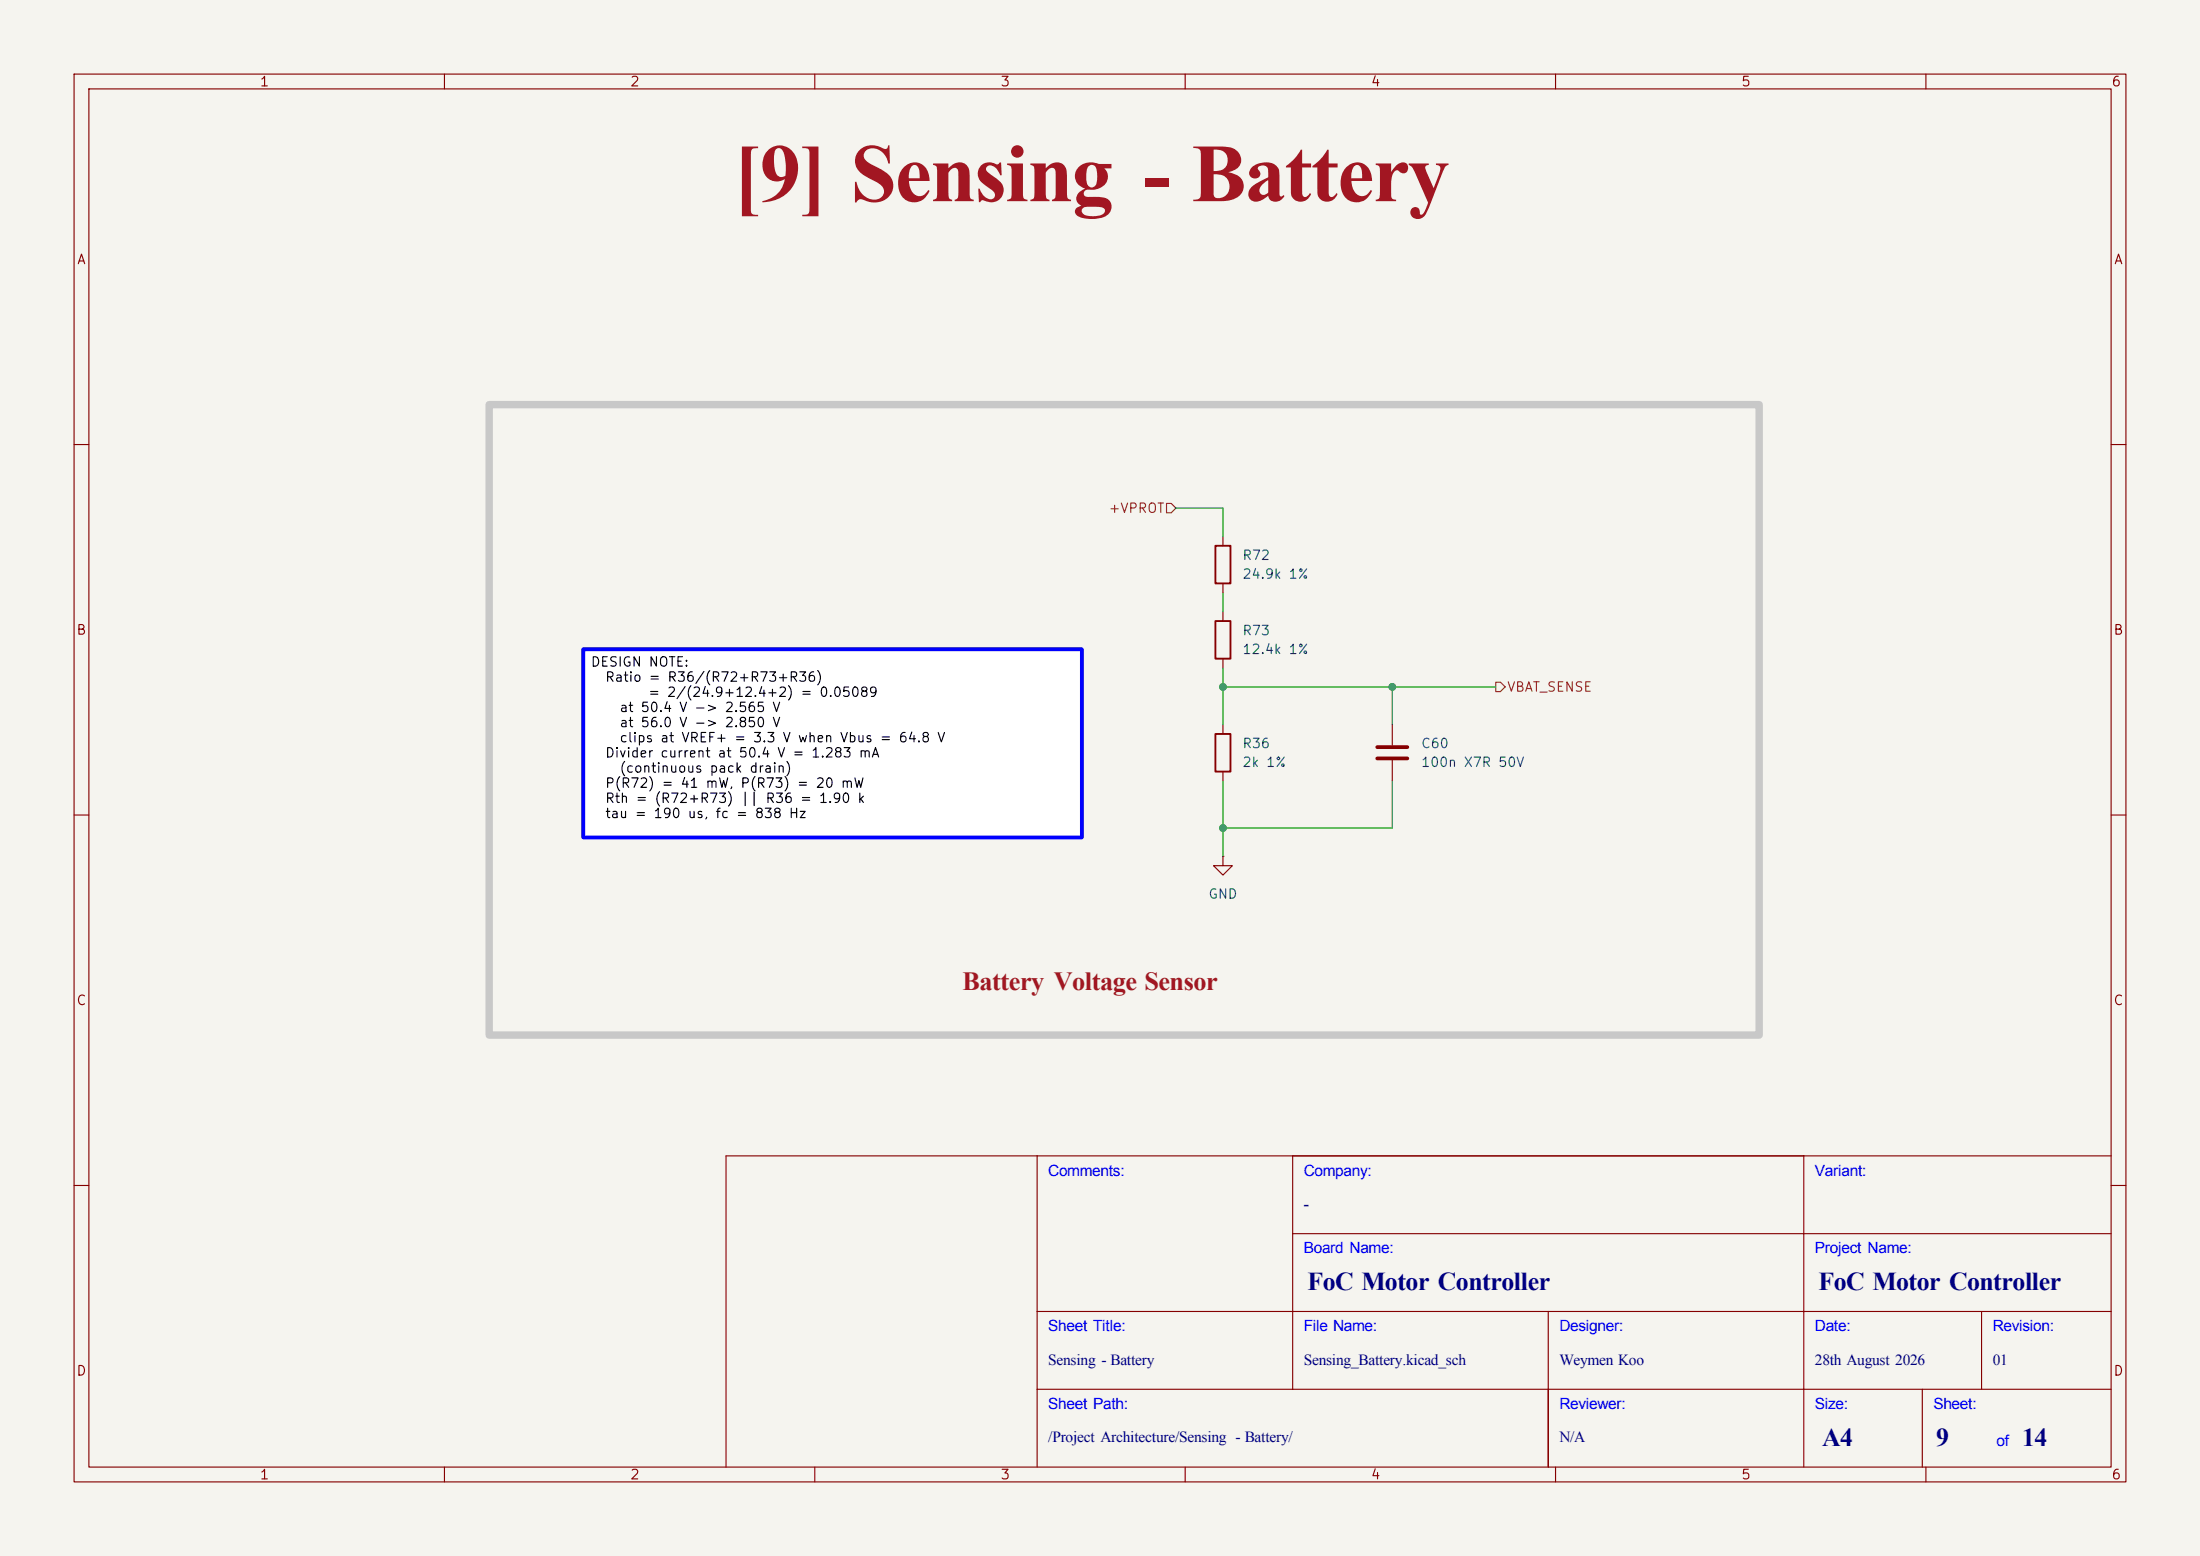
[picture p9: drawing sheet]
<svg xmlns="http://www.w3.org/2000/svg" width="297mm" height="210mm" viewBox="0 0 297 210" stroke-linecap="round" stroke-linejoin="round" font-family="sans-serif">
<path d="M0 0h297v210h-297z" fill="#f5f4ef" stroke="#f5f4ef" stroke-width=".14"/>
<g fill="none" stroke="#840000" stroke-width=".15">
<path d="M10 10h277v190h-277zM12 12h273v186h-273zM60 10v2M110 10v2M160 10v2M210 10v2M260 10v2M10 60h2M285 60h2M10 110h2M285 110h2M140 156v42"/>
<path d="M174.5 156v31.5M243.5 156v42M285 156h-187v42M10 160h2M140 177h145M174.5 166.5h110.5M209 177v21M267.5 177v10.5M285 160h2M60 198v2M110 198v2M140 187.5h145"/>
<path d="M160 198v2M210 198v2M259.5 187.5v10.5M260 198v2"/>
</g>
<path d="M78.7 87.6h67.3v25.4h-67.3z" fill="#fff"/>
<path d="M165.1 72.4v1.3M165.1 78.7v1.3M165.1 82.6v1.2M165.1 88.9v1.3M165.1 97.8v1.3M188 97.8v2.8M165.1 115.6v1.2h1.3l-1.3 1.3-1.3-1.3h1.3M165.1 115.6h.1M165.1 104.1v1.3M188 102.6v2.8" fill="none" stroke="#840000" stroke-width=".15"/>
<path d="M185.9 100.8h4.1M185.9 102.4h4.1" fill="none" stroke="#840000" stroke-width=".51"/>
<path d="M164.1 73.7h2v5h-2zM164.1 83.8h2v5.1h-2zM164.1 99.1h2v5h-2z" fill="none" stroke="#840000" stroke-width=".25"/>
<path d="M157.5 67.9h.6l.6 .7-.6 .6h-.6zM201.9 92.1h.7l.6 .6-.6 .6h-.7z" fill="none" stroke="#725600" stroke-width=".15"/>
<path d="M158.7 68.6h6.4v3.8M165.1 80v2.6M165.1 90.2v7.6M165.1 92.7h36.8M188 92.7v5.1M165.1 105.4v10.2M188 105.4v6.4h-22.9" fill="none" stroke="#009600" stroke-width=".15"/>
<path d="M78.7 87.6h67.3v25.4h-67.3z" fill="none" stroke="#00f" stroke-width=".51"/>
<path d="M66 54.6h171.5v85.1h-171.5z" fill="none" stroke="#c8c8c8" stroke-width="1"/>
<g fill="#009600" stroke="#009600" stroke-width=".14">
<circle cx="165.1" cy="92.7" r=".46"/>
<circle cx="165.1" cy="111.8" r=".46"/>
<circle cx="188" cy="92.7" r=".46"/>
</g>
<text font-size="11.1" fill="#a21622" x="99" y="27.2">[9] Sensing - Battery</text>
<text font-size="3.5" fill="#a21622" x="129.9" y="133.6">Battery Voltage Sensor</text>
<g font-size="3.5" fill="#00007f">
<text x="176.5" y="174.1">FoC Motor Controller</text>
<text x="245.5" y="174.1">FoC Motor Controller</text>
<text x="246" y="195.1">A4</text>
<text x="261.4" y="195.1">9</text>
<text x="273" y="195.1">14</text>
</g>
<g font-size="2.1" fill="#00f">
<text x="141.5" y="158.7">Comments:</text>
<text x="176" y="158.7">Company:</text>
<text x="245" y="158.7">Variant:</text>
<text x="176" y="169.2">Board Name:</text>
<text x="245" y="169.2">Project Name:</text>
<text x="141.5" y="179.7">Sheet Title:</text>
<text x="176" y="179.7">File Name:</text>
<text x="210.5" y="179.7">Designer:</text>
<text x="245" y="179.7">Date:</text>
<text x="269" y="179.7">Revision:</text>
<text x="141.5" y="190.2">Sheet Path:</text>
<text x="210.5" y="190.2">Reviewer:</text>
<text x="245" y="190.2">Size:</text>
<text x="261" y="190.2">Sheet:</text>
<text x="269.5" y="195.2">of</text>
</g>
<g font-size="2.1" fill="#00007f">
<text x="176" y="163.2">-</text>
<text x="141.5" y="184.2">Sensing - Battery</text>
<text x="176" y="184.2">Sensing_Battery.kicad_sch</text>
<text x="210.5" y="184.2">Weymen Koo</text>
<text x="245" y="184.2">28th August 2026</text>
<text x="269" y="184.2">01</text>
<text x="141.5" y="194.7">/Project Architecture/Sensing - Battery/</text>
<text x="210.5" y="194.7">N/A</text>
</g>
<g font-size="1.3" fill="#840000">
<text x="35" y="12">1</text>
<text x="85" y="12">2</text>
<text x="135" y="12">3</text>
<text x="185" y="12">4</text>
<text x="235" y="12">5</text>
<text x="285" y="12">6</text>
<text x="10.3" y="36">A</text>
<text x="285.3" y="36">A</text>
<text x="10.2" y="86">B</text>
<text x="285.2" y="86">B</text>
<text x="10.2" y="136">C</text>
<text x="285.2" y="136">C</text>
<text x="10.2" y="186">D</text>
<text x="285.2" y="186">D</text>
<text x="35" y="200">1</text>
<text x="85" y="200">2</text>
<text x="135" y="200">3</text>
<text x="185" y="200">4</text>
<text x="235" y="200">5</text>
<text x="285" y="200">6</text>
</g>
<g font-size="1.3" fill="#725600">
<text x="149.6" y="69.5">+VPROT</text>
<text x="203.4" y="93.7">VBAT_SENSE</text>
</g>
<g font-size="1.3" fill="#006464">
<text x="167.6" y="75.9">R72</text>
<text x="167.6" y="78.4">24.9k 1%</text>
<text x="167.6" y="86.1">R73</text>
<text x="167.6" y="88.6">12.4k 1%</text>
<text x="167.6" y="101.3">R36</text>
<text x="191.8" y="101.3">C60</text>
<text x="167.6" y="103.8">2k 1%</text>
<text x="191.8" y="103.8">100n X7R 50V</text>
<text x="163" y="121.6">GND</text>
</g>
<g font-size="1.3">
<text x="79.7" y="90.3">DESIGN NOTE:</text>
<text x="81.6" y="92.3">Ratio = R36/(R72+R73+R36)</text>
<text x="87.4" y="94.4">= 2/(24.9+12.4+2) = 0.05089</text>
<text x="83.5" y="96.4">at 50.4 V -&gt; 2.565 V</text>
<text x="83.5" y="98.5">at 56.0 V -&gt; 2.850 V</text>
<text x="83.5" y="100.5">clips at VREF+ = 3.3 V when Vbus = 64.8 V</text>
<text x="81.6" y="102.6">Divider current at 50.4 V = 1.283 mA</text>
<text x="81.6" y="106.6">P(R72) = 41 mW, P(R73) = 20 mW</text>
<text x="83.5" y="104.6">(continuous pack drain)</text>
<text x="81.6" y="108.7">Rth = (R72+R73) || R36 = 1.90 k</text>
<text x="81.6" y="110.7">tau = 190 us, fc = 838 Hz</text>
</g>
</svg>
